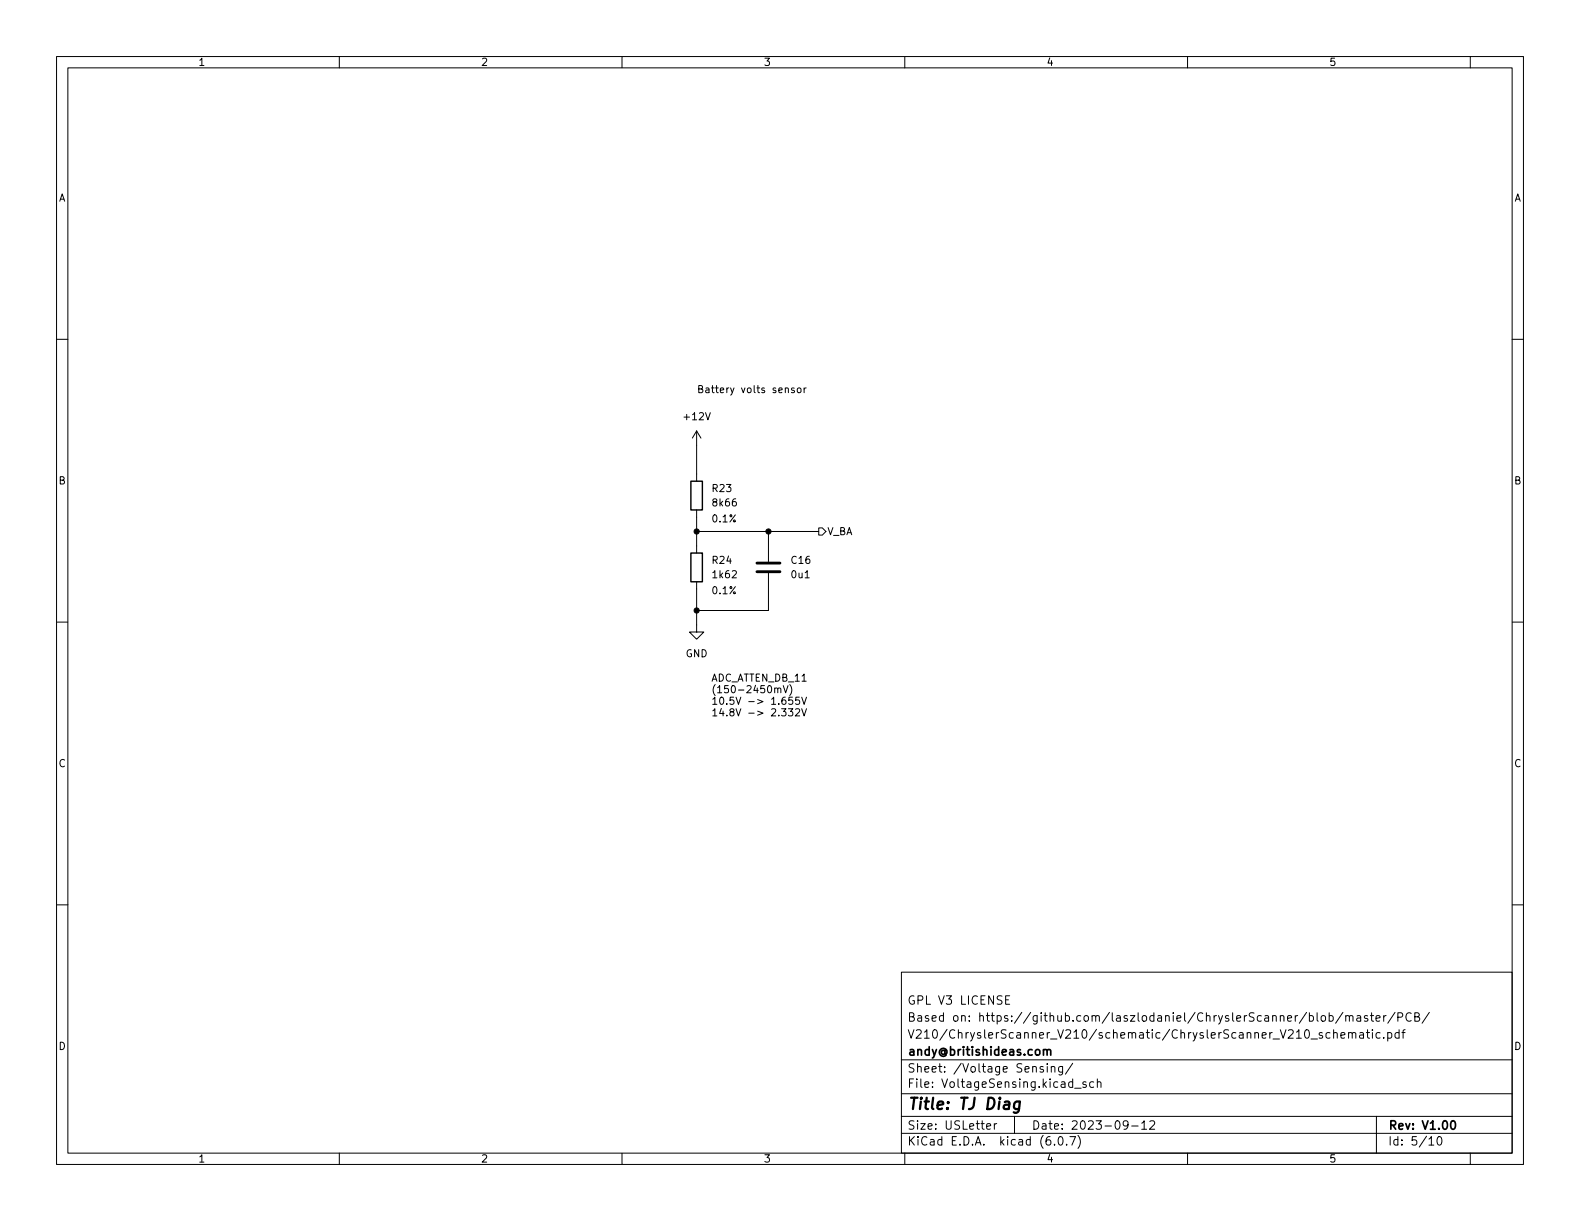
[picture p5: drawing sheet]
<svg xmlns="http://www.w3.org/2000/svg" width="279mm" height="216mm" viewBox="0 0 279 216" stroke-linecap="round" stroke-linejoin="round" font-family="sans-serif">
<g fill="none" stroke="#000" stroke-width=".18">
<path d="M10 10h259.4v195.9h-259.4zM12 12h255.4v191.9h-255.4zM60 10v2M110 10v2M160 10v2M210 10v2M260 10v2M10 60h2M267.4 60h2M123.2 76.2v8.9M123.2 76.2l-.8 1.3M123.2 76.2l.8 1.3"/>
<path d="M138.9 68.7l.2-.1 .3 .1v.7M140.4 68.7l-.3-.1-.1 .2v.2l.4 .1v.3h-.4M141.1 68.7l.3-.1 .3 .2v.4l-.3 .2h-.3l-.1-.2zM142.2 68.6v.8M142.6 68.6l-.4 .2M123.2 90.2v7.6M123.2 94h21.6M135.9 94v5.3M144.8 93.3h.6l.6 .7-.6 .6h-.6zM10 110h2M123.2 102.9v8.9h1.3l-1.3 1.2-1.3-1.2h1.3M135.9 101.3v6.7h-12.7"/>
<path d="M267.4 110h2M137 121.8l.2-.1h.3v.8M137.5 121.8l.2-.1h.3l.1 .8M138.5 121.2l.4 1.3 .5-1.3M139.4 125.3h.8l-.4 .5 .3 .1v.6l-.1 .1-.6-.1M139.7 121a1.46 1.46 0 0 1 0 2M140.1 123.3h-.6v.6l.2-.1h.4l.1 .2-.1 .4-.1 .1-.5-.1M140.7 125.4l.5-.1 .2 .4-.8 .9h.8M141.3 123.3h-.6v.6l.2-.1h.4l.1 .2-.1 .4-.1 .1-.5-.1M141.8 123.3l.4 1.2 .4-1.2M141.8 125.3l.4 1.3 .4-1.3M10 160h2"/>
<path d="M267.4 160h2M159.4 171.9h108v32h-108zM177.8 176.8h.5M178.5 176.1h-.7v1.5h.7M231.5 179.6h.5l.3 .3v.4l-.2 .2h-.6M232.9 179.1v1.3l.2 .2M233.8 179.6h.3l.3 .3v.4l-.3 .3-.3-.1-.2-.2v-.4zM235 179.6h.5l.3 .3v.4l-.2 .2h-.6M235 179.1v1.5M237.5 179l-1.3 1.9M238 179.7l.2-.1h.3l.1 1M238 179.6v1"/>
<path d="M238.6 179.8l.2-.2h.4l.1 1M240 179.6h.5l.1 1M240.6 179.9l-.5 .1a.29 .29 0 0 0-.2 .3 .29 .29 0 0 0 .2 .3l.5-.1M241.8 179.6h-.3l-.2 .2v.2l.5 .2v.3h-.5M242.3 179.6h.6M242.5 179.1v1.3l.4 .2M244.7 179.6v1M245.1 179.6h-.3l-.1 .3M246.7 179l-1.3 1.9M247.2 179.9l.7-.1 .1-.2v-.4l-.2-.1h-.6v1.5M249.5 179.2a.6 .6 0 0 0-.7 0 .6 .6 0 0 0-.2 .7 .56 .56 0 0 0 .3 .6 .56 .56 0 0 0 .6-.1M250.2 179.8l.6-.1 .2-.2-.2-.3-.6-.1v1.5h.6l.2-.3a.39 .39 0 0 0-.3-.5"/>
<path d="M252.8 179l-1.3 1.9M159.4 197.4h108M159.4 193.4h108M159.4 187.4h108M174.5 199.2l.7-.2-.1-.3h-.4l-.2 .2v.7h.6M175.8 198.7v1M176.3 198.7h-.3l-.2 .3M179.4 197.4v3M184.5 188.7l-.4-.1-.2 .2 .1 .2 .5 .1v.4h-.6M185.2 188.1v.1M185.2 188.6v1M185.9 188.7l.2-.1 .4 .1v.9"/>
<path d="M185.9 188.6v1M187.9 188.6v1.2l-.3 .3-.3-.1M187.9 188.7l-.4-.1-.3 .3v.4l.1 .2h.6M189.7 188l-1.3 1.9M190 192.4h1.2M192 191.4l-.3-.1-.2 .2v.2l.5 .2v.3h-.5M193.4 191.4l-.4-.1-.3 .3v.4l.1 .2h.6M194 191.4l.3-.1 .3 .1 .1 .9M194 190.8v1.5M199.5 198.8l-.3 .3h-.3l-.3-.3 .2-.6h.4l.2 .1a.99 .99 0 0 1-.4 1.4h-.2M200.1 199.1h1.2M201.9 198.6l.4-.4v1.5"/>
<path d="M201.9 199.7h.9M203.3 198.3l.6-.1 .2 .1 .1 .3-.9 1.1h.9M235.2 182.6h-.4l-.3 .3v.4l.1 .2h.6M235.8 182.7l.2-.1h.4l.1 1M235.8 182.1v1.5M237.1 183.1l.7-.2v-.3h-.5l-.2 .2 .1 .7h.6M238.5 182.7l.2-.1h.3l.1 1M238.5 182.6v1M239.1 182.8l.2-.2h.4l.1 1M240.5 182.6h.5l.1 1M241.1 182.9l-.5 .1a.29 .29 0 0 0-.2 .3 .29 .29 0 0 0 .2 .3l.5-.1M241.6 182.6h.6"/>
<path d="M241.8 182.1v1.3l.4 .2M242.7 182.1v.1M242.7 182.6v1M243.3 180.1l.7-.2v-.3h-.5l-.2 .2 .1 .7h.6M243.4 197.4v6.5M244 182.6h-.4l-.3 .3v.4l.2 .2h.5M244.7 183.4v.2M245.4 182.6h.4l.3 .3v.4l-.1 .2h-.6M245.4 182.6v1.5M247.4 182.6h-.4l-.3 .3v.4l.1 .2h.6M247.4 182.1v1.5M247.9 182.6h.6"/>
<path d="M248.5 182.1l-.4 .2v1.3M60 203.9v2M110 203.9v2M159.4 200.4h108M160 203.9v2M186.5 202.3v.2M187.3 201h.2a.81 .81 0 0 1 .6 .6 .81 .81 0 0 1-.3 .8l-.2 .1a.81 .81 0 0 1-.6-.6 .81 .81 0 0 1 .3-.9zM188.6 202.3v.2M189.2 201h1l-.7 1.5M190.6 200.8a1.72 1.72 0 0 1 0 2.2M210 203.9v2M252.7 201.4l.4-.4v1.5"/>
<path d="M252.7 202.5h.8M254.3 201h.2a.81 .81 0 0 1 .6 .6 .81 .81 0 0 1-.3 .8l-.2 .1a.81 .81 0 0 1-.6-.6 .81 .81 0 0 1 .3-.9zM260 203.9v2"/>
</g>
<path d="M184.5 185.7l.2-.1 .4 .1 .1 .9M185.2 185.8l.2-.2 .3 .1 .1 .9M256.7 198.2h.2a.81 .81 0 0 1 .6 .6 .81 .81 0 0 1-.3 .8l-.2 .1a.82 .82 0 0 1-.6-.6 .82 .82 0 0 1 .3-.9z" fill="none" stroke="#000" stroke-width=".3"/>
<path d="M180.4 194.9a.66 .66 0 0 0-1 .3l-.1 .5 .1 .3 .2 .1 .6-.1M180.4 194.8l-.2 1.6a.6 .6 0 0 1-.9 .3" fill="none" stroke="#000" stroke-width=".4"/>
<path d="M122.2 97.8h2v5.1h-2zM122.2 85.1h2v5.1h-2z" fill="none" stroke="#000" stroke-width=".25"/>
<path d="M133.9 99.6h4M133.9 101.1h4" fill="none" stroke="#000" stroke-width=".51"/>
<g fill="#000" stroke="#000" stroke-width=".18">
<circle cx="123.2" cy="94" r=".46"/>
<circle cx="135.9" cy="94" r=".46"/>
<circle cx="123.2" cy="108" r=".46"/>
</g>
<text font-size="2.8" x="160.4" y="196.2">Title: TJ Diag</text>
<g font-size="2.1">
<text x="160.4" y="177.6">GPL V3 LICENSE</text>
<text x="160.4" y="183.6">V210/ChryslerScanner_V210/schematic/ChryslerScanner_V210_schematic.pdf</text>
<text x="160.4" y="180.6">Based on: https://github.com/laszlodaniel/ChryslerScanner/blob/master/PCB/</text>
<text x="160.4" y="189.7">Sheet: /Voltage Sensing/</text>
<text x="160.4" y="186.7">andy@britishideas.com</text>
<text x="160.4" y="192.4">File: VoltageSensing.kicad_sch</text>
<text x="160.4" y="202.5">KiCad E.D.A. kicad (6.0.7)</text>
<text x="160.4" y="199.7">Size: USLetter</text>
<text x="182.4" y="199.7">Date: 2023-09-12</text>
<text x="245.4" y="199.7">Rev: V1.00</text>
<text x="245.4" y="202.5">Id: 5/10</text>
</g>
<g font-size="1.8">
<text x="35" y="11.6">1</text>
<text x="85" y="11.6">2</text>
<text x="135" y="11.6">3</text>
<text x="185" y="11.6">4</text>
<text x="235" y="11.6">5</text>
<text x="10.3" y="35.6">A</text>
<text x="267.7" y="35.6">A</text>
<text x="123.2" y="69.5">Battery volts sensor</text>
<text x="121.1" y="74.3">+12V</text>
<text x="10.3" y="85.7">B</text>
<text x="126" y="87">R23</text>
<text x="126.2" y="89.5">8k66</text>
<text x="267.7" y="85.7">B</text>
<text x="125.7" y="92.4">0.1%</text>
<text x="146.2" y="94.6">V_BA</text>
<text x="126" y="99.7">R24</text>
<text x="140" y="99.7">C16</text>
<text x="125.7" y="105.1">0.1%</text>
<text x="126.2" y="102.2">1k62</text>
<text x="140" y="102.2">0u1</text>
<text x="121.2" y="116.2">GND</text>
<text x="125.7" y="120.5">ADC_ATTEN_DB_11</text>
<text x="125.7" y="122.6">(150-2450mV)</text>
<text x="125.7" y="124.6">10.5V -&gt; 1.655V</text>
<text x="125.7" y="126.7">14.8V -&gt; 2.332V</text>
<text x="10.3" y="135.6">C</text>
<text x="267.7" y="135.6">C</text>
<text x="10.3" y="185.7">D</text>
<text x="267.7" y="185.7">D</text>
<text x="35" y="205.6">1</text>
<text x="85" y="205.6">2</text>
<text x="135" y="205.6">3</text>
<text x="185" y="205.6">4</text>
<text x="235" y="205.6">5</text>
</g>
</svg>
